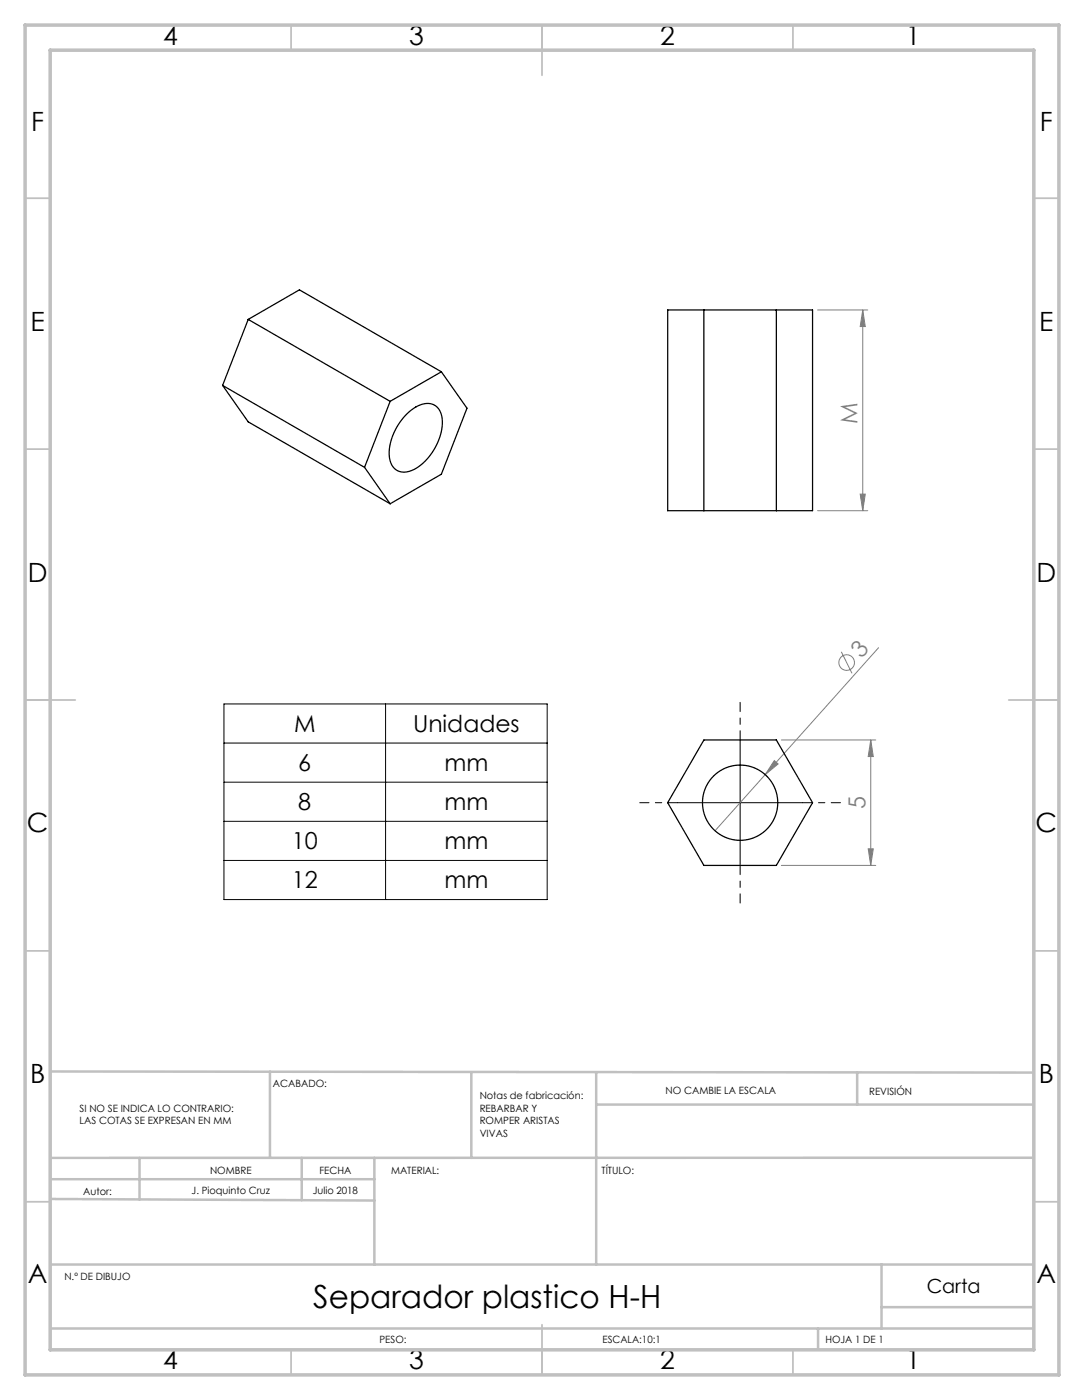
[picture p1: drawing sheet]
<svg xmlns="http://www.w3.org/2000/svg" width="216mm" height="279mm" viewBox="0 0 216 279" stroke-linecap="round" stroke-linejoin="round" font-family="sans-serif">
<g fill="none" stroke="#808080" stroke-width=".2">
<path d="M162.9 61.8h10M171.9 61.8l.5 3.3h-1zM171.9 61.8v40M171.4 98.5h1l-.5 3.3zM162.9 101.8h10M167.6 129.9l2.2 4.3M175.1 129.1l-32.6 36.5M154.3 151.6l.8 .6-2.6 2.2zM155.7 147.5h18.8M173.5 147.5l.5 3.3h-1zM173.5 147.5v25M155.7 172.5h18.8"/>
<path d="M173 169.2h1l-.5 3.3z"/>
<circle cx="168.7" cy="132" r="1.56"/>
</g>
<path d="M44.6 140.3h64.4v39h-64.4zM44.6 148.1h64.4M44.6 155.9h64.4M76.8 140.3v39M135 160h25M147.5 147.5v25M44.6 163.7h64.4M44.6 171.5h64.4" fill="none" stroke="#000" stroke-width=".2"/>
<path d="M135 160h-7.5M147.5 147.5v-7.5M160 160h7.5M147.5 172.5v7.5" fill="none" stroke="#000" stroke-width=".2" stroke-dasharray="15.2 1.3 1.3 1.3" stroke-dashoffset="13.4"/>
<g fill="none" stroke="#c0c0c0" stroke-width=".35">
<path d="M58 5v5M108 5v10M158 5v5M5 39.5h5M206 39.5h5M5 89.5h5M206 89.5h5M5 139.5h10M201 139.5h10M5 189.5h5M206 189.5h5M5 239.5h5"/>
<path d="M206 239.5h5M58 269v5M108 264v10M158 269v5"/>
</g>
<g fill="none" stroke="#c0c0c0" stroke-width=".5">
<path d="M10 213.5l196 .2M53.8 213.6v17.1M93.9 213.7v17M118.8 213.7v38.3M170.8 213.7v6.4M10 238.9l64.6 .4M10 235h64.6M27.8 230.7v8.3M60.1 230.7v8.5M74.6 230.7v21.3M118.8 220.1h87.2M206 230.7h-196"/>
<path d="M10 252h196M175.7 252v12.7M10 264.7h196M163 264.7v4.3M175.7 260.5h30.3"/>
</g>
<path d="M5 5h206v269h-206zM10 10h196v259h-196z" fill="none" stroke="#c0c0c0" stroke-width=".7"/>
<g fill="#808080">
<path d="M154.3 151.6l.8 .6-2.6 2.2z"/>
<path d="M171.9 61.8l.5 3.3h-1zM171.4 98.5h1l-.5 3.3zM173.5 147.5l.5 3.3h-1zM173 169.2h1l-.5 3.3z"/>
</g>
<g fill="none" stroke="#000" stroke-width=".25">
<path d="M44.4 76.8l28.2 16.3M44.4 76.8l5.1 7.3 28.2 16.3M49.5 63.7l-5.1 13.1M49.5 63.7l28.2 16.3M49.5 63.7l10.2-5.9 28.2 16.3M77.7 80l-5.1 13.1M87.9 74.1l5.2 7.3-5.2 13.1-10.2 5.9M87.9 74.1l-10.2 5.9M133 61.8h28.9v40h-28.9zM140.3 61.8v40M154.7 61.8v40M72.6 93.1l5.1 7.3"/>
<path d="M81 82.6a5.3 5.3 0 0 1 5.3-2 4 4 0 0 1 1.8 4.5 11.3 11.3 0 0 1-6.4 8.8 2.95 2.95 0 0 1-4.1-2.8 11.2 11.2 0 0 1 3.4-8.5zM140.3 147.5h14.4l7.2 12.5-7.2 12.5h-14.4l-7.3-12.5z"/>
<circle cx="147.5" cy="160" r="7.5"/>
</g>
<text font-size="6.3" x="62.4" y="260.6">Separador plastico H-H</text>
<g font-size="5.3">
<text x="32.5" y="8.9">4</text>
<text x="81.5" y="8.9">3</text>
<text x="131.5" y="8.9">2</text>
<text x="180.5" y="8.9">1</text>
<text x="6.2" y="26.2">F</text>
<text x="207.2" y="26.2">F</text>
<text x="6.1" y="65.9">E</text>
<text x="207.1" y="65.9">E</text>
<text x="5.5" y="115.9">D</text>
<text x="206.5" y="115.9">D</text>
<text x="5.3" y="165.9">C</text>
<text x="206.3" y="165.9">C</text>
<text x="6" y="215.9">B</text>
<text x="207" y="215.9">B</text>
<text x="5.5" y="255.7">A</text>
<text x="206.5" y="255.7">A</text>
<text x="32.5" y="272.9">4</text>
<text x="81.5" y="272.9">3</text>
<text x="131.5" y="272.9">2</text>
<text x="180.5" y="272.9">1</text>
</g>
<g font-size="4.7" fill="#808080">
<text x="170.9" y="84.6" transform="rotate(-90 170.9 84.6)">M</text>
<text x="171.7" y="131.3" transform="rotate(-48 171.7 131.3)">3</text>
<text x="172.5" y="161.1" transform="rotate(-90 172.5 161.1)">5</text>
</g>
<g font-size="4.7">
<text x="58.6" y="145.9">M</text>
<text x="82.3" y="145.9">Unidades</text>
<text x="59.4" y="153.7">6</text>
<text x="88.6" y="153.7">mm</text>
<text x="59.4" y="161.5">8</text>
<text x="88.6" y="161.5">mm</text>
<text x="58.1" y="169.3">10</text>
<text x="88.6" y="169.3">mm</text>
<text x="58.1" y="177.1">12</text>
<text x="88.6" y="177.1">mm</text>
</g>
<text font-size="3.9" x="184.7" y="257.7">Carta</text>
<g font-size="2">
<text x="15.9" y="221.6">SI NO SE INDICA LO CONTRARIO:</text>
<text x="54.4" y="216.6">ACABADO:</text>
<text x="95.6" y="219.1">Notas de fabricación:</text>
<text x="95.6" y="221.6">REBARBAR Y</text>
<text x="132.6" y="218">NO CAMBIE LA ESCALA</text>
<text x="173.2" y="218.1">REVISIÓN</text>
<text x="15.9" y="224.1">LAS COTAS SE EXPRESAN EN MM</text>
<text x="95.6" y="224.1">ROMPER ARISTAS</text>
<text x="95.6" y="226.6">VIVAS</text>
<text x="41.8" y="233.9">NOMBRE</text>
<text x="63.7" y="233.9">FECHA</text>
<text x="77.9" y="233.9">MATERIAL:</text>
<text x="119.9" y="233.9">TÍTULO:</text>
<text x="16.6" y="238.1">Autor:</text>
<text x="38.2" y="237.9">J. Pioquinto Cruz</text>
<text x="62.3" y="237.9">Julio 2018</text>
<text x="12.8" y="255">N.º DE DIBUJO</text>
<text x="75.6" y="267.5">PESO:</text>
<text x="120.1" y="267.6">ESCALA:10:1</text>
<text x="164.5" y="267.6">HOJA 1 DE 1</text>
</g>
</svg>
